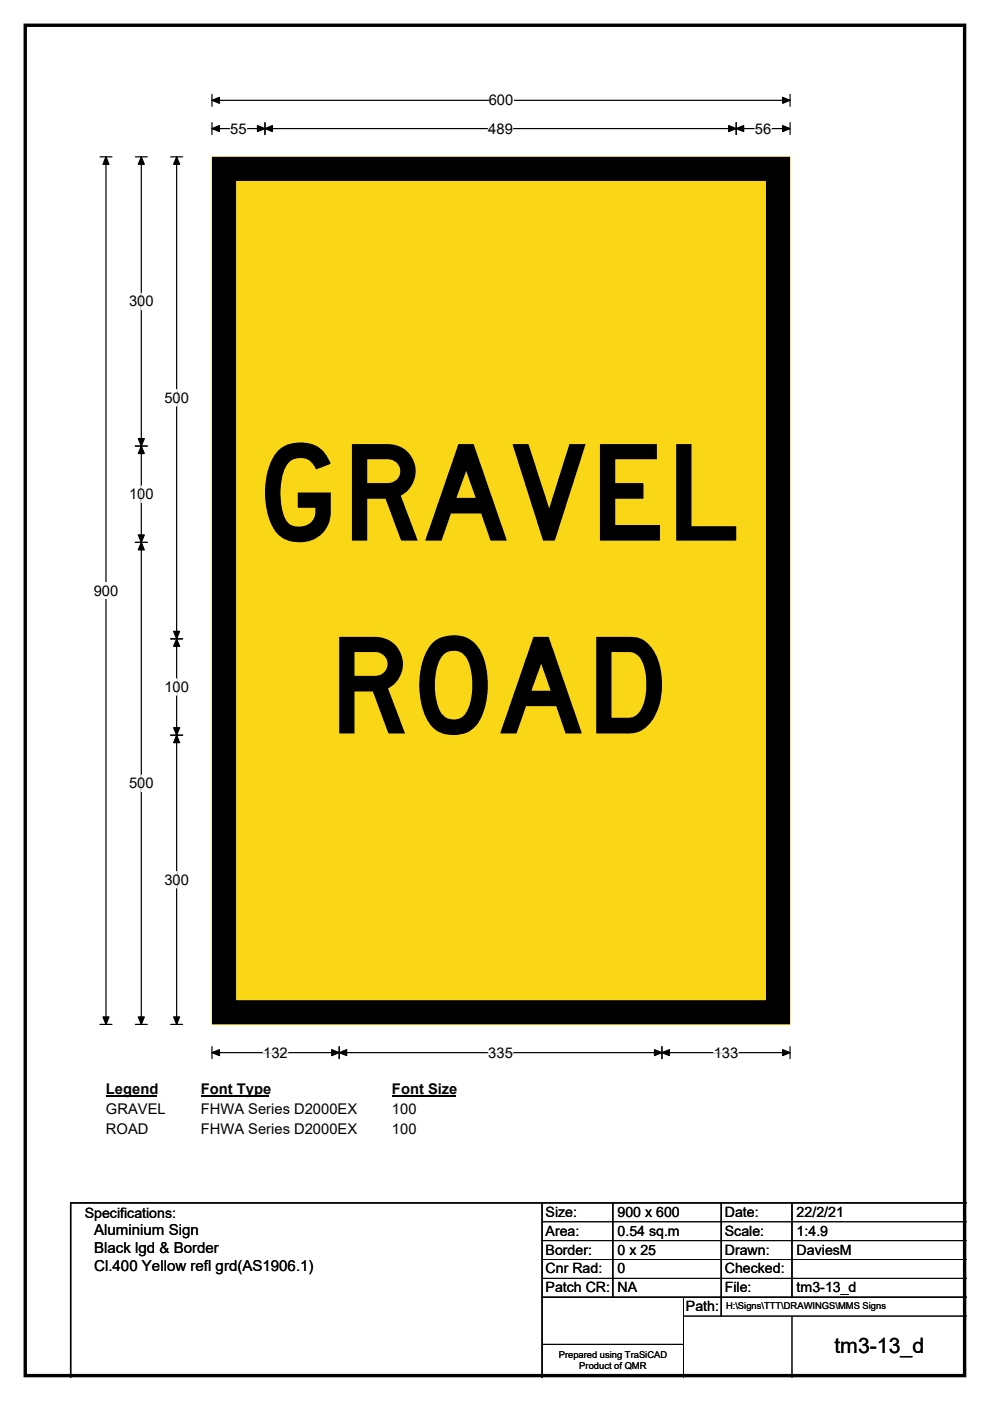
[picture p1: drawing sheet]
<svg xmlns="http://www.w3.org/2000/svg" width="210mm" height="297mm" viewBox="0 0 210 297" stroke-linecap="round" stroke-linejoin="round" font-family="sans-serif">
<path d="M5.4 5.4h199.2v286.3h-199.2z" fill="none" stroke="#000" stroke-width=".72"/>
<path d="M45 21.3h122.6M45 20v2.5M167.6 20v2.5" fill="none" stroke="#000" stroke-width=".25"/>
<path d="M45 21.3l1.5-.7v1.3zM166 20.6l1.6 .7-1.6 .6z" fill="#000" stroke="#000" stroke-width=".25"/>
<path d="M103.7 19.5h5.2v3.5h-5.2z" fill="#fff"/>
<g fill="none" stroke="#000" stroke-width=".25">
<path d="M21.2 33.3h2.5M22.5 33.3v183.9M45 27.3h122.6M45 26v2.5M56.2 26v2.5M156.1 26v2.5M167.6 26v2.5M21.2 217.2h2.5M45 221.9v2.6M45 223.2h122.6M71.9 221.9v2.6M140.4 221.9v2.6"/>
<path d="M167.6 221.9v2.6"/>
</g>
<g fill="#000" stroke="#000" stroke-width=".25">
<path d="M22.5 33.3l.6 1.5h-1.3zM45 27.3l1.5-.7v1.3zM56.2 27.3l1.6-.7v1.3zM54.6 26.6l1.6 .7-1.6 .6zM154.6 26.6l1.5 .7-1.5 .6zM156.1 27.3l1.6-.7v1.3zM166 26.6l1.6 .7-1.6 .6zM21.8 215.6h1.3l-.6 1.6zM45 223.2l1.5-.7v1.3zM71.9 223.2l1.6-.7v1.3zM70.4 222.5l1.5 .7-1.5 .6zM138.8 222.5l1.6 .7-1.6 .6z"/>
<path d="M140.4 223.2l1.6-.7v1.3zM166 222.5l1.6 .7-1.6 .6z"/>
</g>
<path d="M48.9 27.3h3.4M103.6 27.3h5.2M160.1 27.3h3.5M55.8 223.2h5.2M103.6 223.2h5.2M151.4 223.2h5.2" fill="none" stroke="#fff" stroke-width=".25"/>
<path d="M19.9 123.5h5.2v3.5h-5.2z" fill="#fff"/>
<path d="M28.7 33.3h2.5M30 33.3v183.9M36.2 33.3h2.5M37.5 33.3v183.9M28.7 94.6h2.5M28.7 115h2.5M36.2 135.4h2.5M36.2 155.9h2.5M28.7 217.2h2.5M36.2 217.2h2.5" fill="none" stroke="#000" stroke-width=".25"/>
<path d="M30 33.3l.6 1.5h-1.3zM37.5 33.3l.6 1.5h-1.3zM30 94.6l.6 1.6h-1.3zM29.3 93h1.3l-.6 1.6zM29.3 113.4h1.3l-.6 1.6zM30 115l.6 1.6h-1.3zM37.5 135.4l.6 1.6h-1.3zM36.8 133.9h1.3l-.6 1.5zM36.8 154.3h1.3l-.6 1.6zM37.5 155.9l.6 1.6h-1.3zM29.3 215.6h1.3l-.6 1.6zM36.8 215.6h1.3l-.6 1.6z" fill="#000" stroke="#000" stroke-width=".25"/>
<path d="M30 62.2v3.5M37.5 82.6v3.5M30 103v3.5M37.5 143.9v3.5M30 164.3v3.6M37.5 184.8v3.5" fill="none" stroke="#fff" stroke-width=".25"/>
<path d="M22.5 229.2h10.7v3.5h-10.7z" fill="#fff"/>
<path d="M22.5 232.5h10.7" fill="none" stroke="#000" stroke-width=".32"/>
<path d="M42.6 229.2h14.4v3.5h-14.4z" fill="#fff"/>
<path d="M42.6 232.5h14.4" fill="none" stroke="#000" stroke-width=".32"/>
<path d="M83.1 229.2h13.5v3.5h-13.5z" fill="#fff"/>
<path d="M83.1 232.5h13.5" fill="none" stroke="#000" stroke-width=".32"/>
<g fill="#fff">
<path d="M22.5 233.4h12.6v3.5h-12.6z"/>
<path d="M42.6 233.4h33v3.5h-33z"/>
<path d="M83.1 233.4h5.2v3.5h-5.2z"/>
<path d="M22.5 237.6h9v3.4h-9z"/>
<path d="M42.6 237.6h33v3.4h-33z"/>
<path d="M83.1 237.6h5.2v3.4h-5.2z"/>
</g>
<path d="M45 33.3h122.6v183.9h-122.6z" fill="#fad716"/>
<path d="M45 33.3h122.6v183.9h-122.6z" fill="none" stroke="#fad716" stroke-width=".21"/>
<path d="M47.5 35.8h117.5v178.8h-117.5z" fill="none" stroke="#000" stroke-width="5.1"/>
<path d="M115 255v37M130 255v20M153 255v24M168 255v20M205 255h-190v37M115 275h90" fill="none" stroke="#000" stroke-width=".3"/>
<path d="M115 259h90M115 263h90M115 267h90M115 271h90M145 279h60M145 275v17M168 279v13M115 285h30" fill="none" stroke="#000" stroke-width=".21"/>
<g font-size="28.4">
<text x="54.2" y="114.6">GRAVEL</text>
<text x="69.5" y="155.5">ROAD</text>
</g>
<text font-size="4.5" x="177" y="286.9">tm3-13_d</text>
<g font-size="3.2">
<text x="20" y="261.9">Aluminium Sign</text>
<text x="20" y="265.7">Black lgd &amp; Border</text>
<text x="20" y="269.6">Cl.400 Yellow refl grd(AS1906.1)</text>
</g>
<g font-size="3.1">
<text x="103.7" y="22.3">600</text>
<text x="48.9" y="28.3">55</text>
<text x="103.6" y="28.3">489</text>
<text x="160.1" y="28.3">56</text>
<text x="27.4" y="65">300</text>
<text x="34.9" y="85.4">500</text>
<text x="27.4" y="105.8">100</text>
<text x="19.9" y="126.3">900</text>
<text x="34.9" y="146.7">100</text>
<text x="27.4" y="167.1">500</text>
<text x="34.9" y="187.6">300</text>
<text x="55.8" y="224.2">132</text>
<text x="103.6" y="224.2">335</text>
<text x="151.4" y="224.2">133</text>
<text x="22.5" y="232">Legend</text>
<text x="42.6" y="232">Font Type</text>
<text x="83.1" y="232">Font Size</text>
<text x="22.5" y="236.2">GRAVEL</text>
<text x="42.6" y="236.2">FHWA Series D2000EX</text>
<text x="83.1" y="236.2">100</text>
<text x="22.5" y="240.3">ROAD</text>
<text x="42.6" y="240.3">FHWA Series D2000EX</text>
<text x="83.1" y="240.3">100</text>
</g>
<g font-size="3">
<text x="115.7" y="258">Size:</text>
<text x="131" y="258">900 x 600</text>
<text x="153.7" y="258">Date:</text>
<text x="169" y="258">22/2/21</text>
<text x="18" y="258.2">Specifications:</text>
<text x="115.7" y="262">Area:</text>
<text x="131" y="262">0.54 sq.m</text>
<text x="153.7" y="262">Scale:</text>
<text x="169" y="262">1:4.9</text>
<text x="115.7" y="266">Border:</text>
<text x="115.7" y="270">Cnr Rad:</text>
<text x="131" y="266">0 x 25</text>
<text x="131" y="270">0</text>
<text x="153.7" y="266">Drawn:</text>
<text x="153.7" y="270">Checked:</text>
<text x="169" y="266">DaviesM</text>
<text x="115.7" y="274">Patch CR:</text>
<text x="131" y="274">NA</text>
<text x="153.7" y="274">File:</text>
<text x="169" y="274">tm3-13_d</text>
<text x="145.5" y="278">Path:</text>
</g>
<g font-size="2">
<text x="154" y="277.6">H:\Signs\TTT\DRAWINGS\MMS Signs</text>
<text x="118.5" y="287.8">Prepared using TraSiCAD</text>
<text x="122.9" y="290.2">Product of QMR</text>
</g>
</svg>
